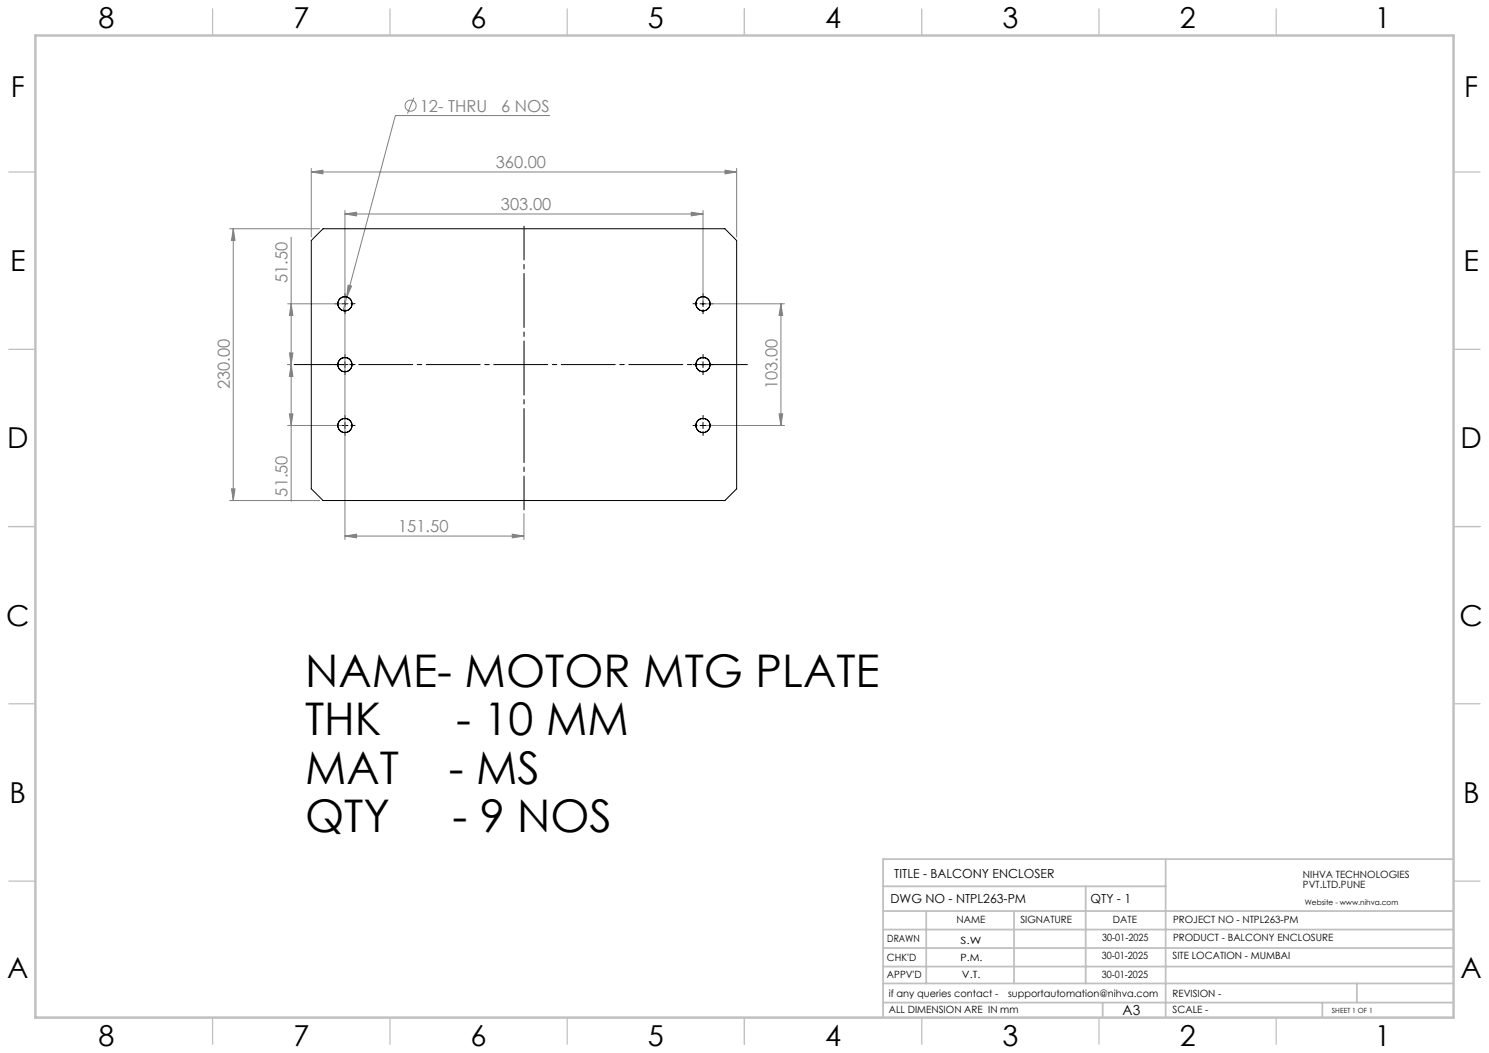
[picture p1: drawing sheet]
<svg xmlns="http://www.w3.org/2000/svg" width="420mm" height="297mm" viewBox="0 0 420 297" stroke-linecap="round" stroke-linejoin="round" font-family="sans-serif">
<g fill="none" stroke="#808080" stroke-width=".28">
<path d="M116.7 27.6l-1.8 4.4M155 32.6h-43.5l-13.7 51.1M87.8 48.5l3.3-.5v1zM87.8 47.5v19.3M87.8 48.5h120M97.3 59.4v25.3M195 59.9l3.3 .5-3.3 .5zM198.3 59.4v25.3M204.5 48l3.3 .5-3.3 .5zM207.8 47.5v19.3M64.8 64.5h25.3M65.8 64.5l.5 3.3h-1z"/>
<path d="M65.8 64.5v76.7M82.1 66.9v74.5M97.3 60.4l3.3-.5v1zM97.3 60.4h101M81.1 85.7h15.2M81.6 99.6h1l-.5 3.2zM82.1 85.7l.5 3.3h-1zM97.3 86.7v65.5M97.8 83.7l-1 3.9M98.2 80.4l1 .3-1.4 3zM199.3 85.7h22M220.3 85.7l.5 3.3h-1.1z"/>
<path d="M220.3 85.7v34.3M81.1 102.8h.9M81.6 116.7h1l-.5 3.3zM82.1 102.8l.5 3.3h-1zM219.7 116.7h1.1l-.5 3.3zM65.3 137.9h1l-.5 3.3zM81.1 120h15.2M199.3 120h22M64.8 141.2h25.3M97.3 151.2l3.3-.5v1zM97.3 151.2h50.5M144.5 150.7l3.3 .5-3.3 .5z"/>
<path d="M147.8 144.8v7.4"/>
<circle cx="115.8" cy="29.8" r="1.55"/>
</g>
<path d="M83 102.8h127.8" fill="none" stroke="#000" stroke-width=".28" stroke-dasharray="15.2 1.3 1.3 1.3" stroke-dashoffset=".8"/>
<path d="M147.8 143.8v-80" fill="none" stroke="#000" stroke-width=".28" stroke-dasharray="15.2 1.3 1.3 1.3" stroke-dashoffset="5.7"/>
<g fill="none" stroke="#000" stroke-width=".28" stroke-dasharray="15.2 1.3 1.3 1.3">
<path d="M95.6 85.7h-1.1M97.3 84v-1.2M97.3 87.3v1.2M99 85.7h1.1M196.6 85.7h-1.1M198.3 84v-1.2M198.3 87.3v1.2M200 85.7h1.1M95.6 120h-1.1M95.6 102.8h-1.1M97.3 118.3v-1.1M97.3 101.2v-1.2"/>
<path d="M97.3 104.5v1.2M99 120h1.1M99 102.8h1.1M196.6 120h-1.1M196.6 102.8h-1.1M198.3 118.3v-1.1M198.3 101.2v-1.2M198.3 104.5v1.2M200 120h1.1M200 102.8h1.1M97.3 121.7v1.1M198.3 121.7v1.1"/>
</g>
<path d="M96.4 85.7h1.7M97.3 84.8v1.7M197.4 85.7h1.7M198.3 84.8v1.7M96.4 102.8h1.7M97.3 102v1.7M97.3 119.2v1.7M197.4 102.8h1.7M198.3 102v1.7M198.3 119.2v1.7M96.4 120h1.7M197.4 120h1.7" fill="none" stroke="#000" stroke-width=".28"/>
<g fill="none" stroke="#c0c0c0" stroke-width=".35">
<path d="M60 2.5v7.5M110 2.5v7.5M160 2.5v7.5M210 2.5v7.5M260 2.5v7.5M310 2.5v7.5M360 2.5v7.5M2.5 48.5h7.5M410 48.5h7.5M2.5 98.5h7.5M410 98.5h7.5M2.5 148.5h7.5"/>
<path d="M410 148.5h7.5M2.5 198.5h7.5M410 198.5h7.5M2.5 248.5h7.5M410 248.5h7.5M60 287v7.5M110 287v7.5M160 287v7.5M210 287v7.5M260 287v7.5M310 287v7.5M360 287v7.5"/>
</g>
<g fill="none" stroke="#c0c0c0" stroke-width=".5">
<path d="M249.1 257h160.9M249.1 250h79.7M261.3 257v20.4M286 257v20.4M306.2 250v27.4M328.8 242.3v44.7M410 242.3h-160.9v44.7M249.1 272.6h160.9M249.1 267.4h160.9M249.1 262.2h160.9M249.1 277.4h160.9M382.7 277.4v5.4"/>
<path d="M249.1 282.8h160.9M311 282.8v4.2M373 282.8v4.2"/>
</g>
<path d="M10 10h400v277h-400z" fill="none" stroke="#c0c0c0" stroke-width=".7"/>
<g fill="#808080">
<path d="M144.5 150.7l3.3 .5-3.3 .5zM97.3 151.2l3.3-.5v1zM195 59.9l3.3 .5-3.3 .5zM97.3 60.4l3.3-.5v1z"/>
<path d="M420 19.1v1zM420 19.1v1zM420 90.6v3.1zM87.8 48.5l3.3-.5v1zM204.5 48l3.3 .5-3.3 .5zM98.2 80.4l-.4 3.3 1.4-3z"/>
<path d="M420 262.3v3.3zM420 35.6v3.3zM65.3 137.9h1l-.5 3.3zM65.8 64.5l.5 3.3h-1zM81.6 99.6h1l-.5 3.2zM82.1 85.7l.5 3.3h-1z"/>
<path d="M219.7 116.7h1.1l-.5 3.3zM220.3 85.7l.5 3.3h-1.1z"/>
<path d="M82.1 102.8l.5 3.3h-1zM81.6 116.7h1l-.5 3.3z"/>
</g>
<g fill="none" stroke="#000" stroke-width=".28">
<path d="M87.8 67.8l3.3-3.3h113.4l3.3 3.3v70.1l-3.3 3.3h-113.4l-3.3-3.3z"/>
<circle cx="97.3" cy="85.7" r="2.02"/>
<circle cx="198.3" cy="85.7" r="2.02"/>
<circle cx="97.3" cy="102.8" r="2"/>
<circle cx="198.3" cy="102.8" r="2"/>
<circle cx="97.3" cy="120" r="2.01"/>
<circle cx="198.3" cy="120" r="2.01"/>
</g>
<g font-size="12.7">
<text x="86" y="193.6">NAME- MOTOR MTG PLATE</text>
<text x="86" y="207.3">THK</text>
<text x="128.7" y="207.3">- 10 MM</text>
<text x="86" y="221">MAT</text>
<text x="126.6" y="221">- MS</text>
<text x="86" y="234.7">QTY</text>
<text x="127.6" y="234.7">- 9 NOS</text>
</g>
<g font-size="8.1">
<text x="27.8" y="8">8</text>
<text x="82.8" y="8">7</text>
<text x="132.8" y="8">6</text>
<text x="182.8" y="8">5</text>
<text x="232.8" y="8">4</text>
<text x="282.8" y="8">3</text>
<text x="332.8" y="8">2</text>
<text x="387.8" y="8">1</text>
<text x="3" y="27.2">F</text>
<text x="413" y="27.2">F</text>
<text x="2.8" y="76.5">E</text>
<text x="412.8" y="76.5">E</text>
<text x="2" y="126.5">D</text>
<text x="412" y="126.5">D</text>
<text x="1.7" y="176.5">C</text>
<text x="411.7" y="176.5">C</text>
<text x="2.7" y="226.5">B</text>
<text x="412.7" y="226.5">B</text>
<text x="2" y="275.7">A</text>
<text x="412" y="275.7">A</text>
<text x="27.8" y="295">8</text>
<text x="82.8" y="295">7</text>
<text x="132.8" y="295">6</text>
<text x="182.8" y="295">5</text>
<text x="232.8" y="295">4</text>
<text x="282.8" y="295">3</text>
<text x="332.8" y="295">2</text>
<text x="387.8" y="295">1</text>
</g>
<g font-size="4.7" fill="#808080">
<text x="118.4" y="31.5">12- THRU</text>
<text x="141.4" y="31.5">6 NOS</text>
<text x="139.8" y="47.5">360.00</text>
<text x="141.3" y="59.3">303.00</text>
<text x="81.1" y="79.8" transform="rotate(-90 81.1 79.8)">51.50</text>
<text x="64.8" y="109.8" transform="rotate(-90 64.8 109.8)">230.00</text>
<text x="219.3" y="109.8" transform="rotate(-90 219.3 109.8)">103.00</text>
<text x="81.1" y="140.1" transform="rotate(-90 81.1 140.1)">51.50</text>
<text x="112.3" y="150.2">151.50</text>
</g>
<text font-size="3.9" x="316.7" y="286.4">A3</text>
<g font-size="3.5">
<text x="252.2" y="247.7">TITLE - BALCONY ENCLOSER</text>
<text x="251.2" y="254.8">DWG NO - NTPL263-PM</text>
<text x="307.6" y="254.8">QTY - 1</text>
</g>
<g font-size="2.8">
<text x="367.5" y="247.7">NIHVA TECHNOLOGIES</text>
<text x="367.5" y="250.5">PVT.LTD.PUNE</text>
<text x="269.8" y="260.4">NAME</text>
<text x="287.8" y="260.4">SIGNATURE</text>
<text x="313.9" y="260.5">DATE</text>
<text x="330.9" y="260.5">PROJECT NO - NTPL263-PM</text>
<text x="250.3" y="265.7">DRAWN</text>
<text x="270.9" y="266.1">S.W</text>
<text x="310.9" y="265.5">30-01-2025</text>
<text x="330.9" y="265.5">PRODUCT - BALCONY ENCLOSURE</text>
<text x="250.2" y="271.1">CHK'D</text>
<text x="250.2" y="275.8">APPV'D</text>
<text x="270.9" y="271.1">P.M.</text>
<text x="271.3" y="275.8">V.T.</text>
<text x="310.8" y="270.6">30-01-2025</text>
<text x="310.8" y="275.8">30-01-2025</text>
<text x="330.7" y="270.6">SITE LOCATION - MUMBAI</text>
<text x="250.7" y="281.1">if any queries contact -</text>
<text x="284.3" y="281.1">supportautomation@nihva.com</text>
<text x="330.7" y="281.1">REVISION -</text>
<text x="250.7" y="285.6">ALL DIMENSION ARE IN mm</text>
<text x="330.7" y="285.6">SCALE -</text>
</g>
<text font-size="2.1" x="368.1" y="255.1">Website - www.nihva.com</text>
<text font-size="2" x="375.7" y="285.6">SHEET 1 OF 1</text>
</svg>
